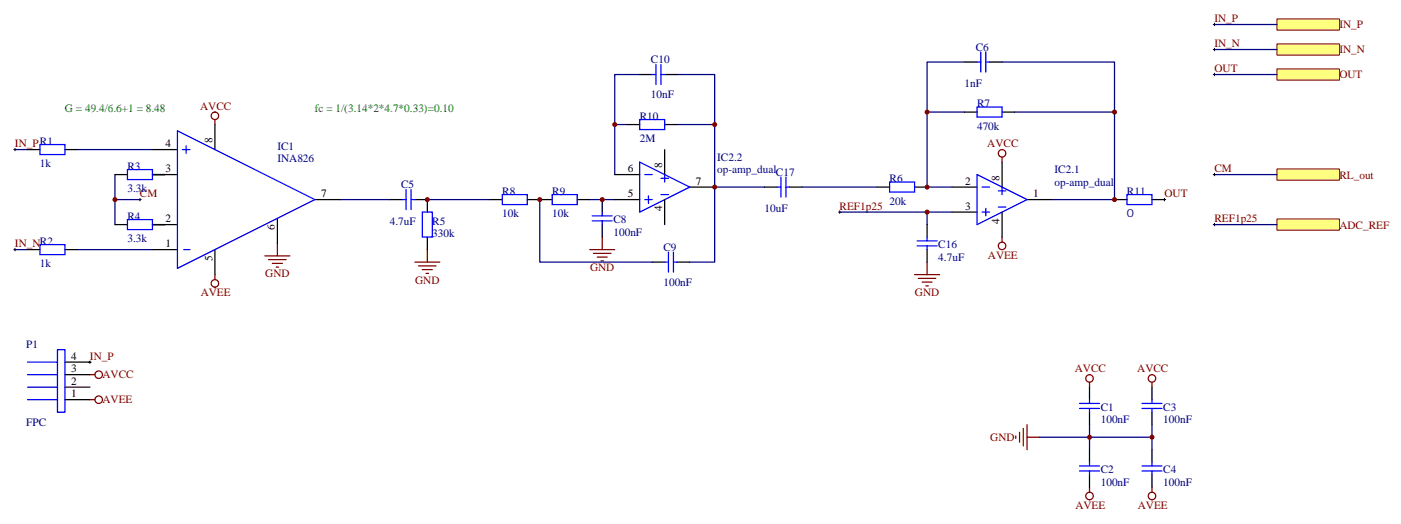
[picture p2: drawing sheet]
<svg xmlns="http://www.w3.org/2000/svg" width="396mm" height="148mm" viewBox="0 0 396 148" stroke-linecap="round" stroke-linejoin="round" font-family="sans-serif">
<path d="M360.5 5.3h17.7v3.2h-17.7z" fill="#ffff80" stroke="#800000" stroke-width=".28"/>
<path d="M342.5 6.9h.8M342.9 6.6v.7" fill="none" stroke="#000" stroke-width=".28"/>
<path d="M360.5 12.4h17.7v3.2h-17.7z" fill="#ffff80" stroke="#800000" stroke-width=".28"/>
<path d="M342.5 14h.8M342.9 13.6v.7" fill="none" stroke="#000" stroke-width=".28"/>
<path d="M360.5 19.4h17.7v3.2h-17.7z" fill="#ffff80" stroke="#800000" stroke-width=".28"/>
<path d="M342.5 21h.8M342.9 20.7v.7" fill="none" stroke="#000" stroke-width=".28"/>
<g fill="#ffff80" stroke="#800000" stroke-width=".28">
<path d="M360.5 47.7h17.7v3.1h-17.7z"/>
<path d="M360.5 61.8h17.7v3.1h-17.7z"/>
</g>
<g fill="none" stroke="#000" stroke-width=".28">
<path d="M3.9 42.2h.7M4.2 41.8v.7M39.2 56.3h.7M39.5 56v.7M236.7 59.8h.7M237.1 59.5v.7M328.4 56.3h.7M328.8 56v.7M342.5 49.2h.8M342.9 48.9v.7M3.9 70.4h.7M4.2 70.1v.7"/>
<path d="M342.5 63.4h.8M342.9 63v.7M25 102.2h.8M25.4 101.8v.7"/>
</g>
<g fill="none" stroke="#800000" stroke-width=".35">
<path d="M60.7 33.7v1.4M282.9 44.3v1.4M60.7 77.5v1.4M74.8 72.2h7M75.8 73.2h5M76.9 74.3h2.8M78 75.4h.7M78.3 68.7v3.5M117.1 73.9h7.1M118.2 75h4.9M119.2 76.1h2.9M120.3 77.1h.7"/>
<path d="M120.6 70.4v3.5M166.5 70.4h7.1M167.6 71.5h4.9M168.6 72.5h2.8M169.7 73.6h.7M170 66.9v3.5M258.2 77.5h7.1M259.3 78.5h4.9M260.3 79.6h2.9M261.8 73.9v3.6M282.9 66.9v1.4M261.4 80.6h.7"/>
<path d="M25.4 105.7h1.4M25.4 112.7h1.4M290 119.8v7.1M307.6 107.8v1.4M325.3 107.8v1.4M286.8 123v.7M287.9 121.9v2.8M288.9 120.9v4.9M290 123.3h3.5M307.6 137.4v1.5M325.3 137.4v1.5"/>
<circle cx="60.7" cy="32.7" r="1.06"/>
<circle cx="282.9" cy="43.3" r="1.06"/>
<circle cx="60.7" cy="79.9" r="1.06"/>
<circle cx="282.9" cy="69.4" r="1.06"/>
<circle cx="27.9" cy="105.7" r="1.06"/>
<circle cx="27.9" cy="112.7" r="1.06"/>
<circle cx="307.6" cy="106.8" r="1.06"/>
<circle cx="325.3" cy="106.8" r="1.06"/>
<circle cx="307.6" cy="139.9" r="1.06"/>
<circle cx="325.3" cy="139.9" r="1.06"/>
</g>
<g fill="none" stroke="#000080" stroke-width=".35">
<path d="M272.3 17.5h-10.5v14.1M282.9 17.5h31.8v14.1M342.9 14h17.6M342.9 6.9h17.6M177.1 35.1h-3.5v14.1M180.6 21h-7v14.1M191.2 21h10.6v52.9h-7.1M191.2 35.1h10.6M272.3 31.6h-10.5v21.2h7M286.5 31.6h28.2v24.7h-17.7M342.9 21h17.6M4.2 42.2h3.6"/>
<path d="M21.9 42.2h21.1M32.5 49.2v7.1h7M32.5 56.3v7.1M43 49.2h3.6M96 56.3h14.1M120.6 56.3h17.7M152.4 56.3v17.6h31.7M166.5 56.3h7.1M201.8 52.8h14.1M226.5 52.8h21.1M237.1 59.8h31.7M261.8 59.8v3.6"/>
<path d="M342.9 49.2h17.6M4.2 70.4h3.6M21.9 70.4h21.1M43 63.4h3.6M342.9 63.4h17.6M307.6 119.8v7.1M325.3 119.8v7.1M293.5 123.3h31.8"/>
</g>
<g fill="none" stroke="#000" stroke-width=".35">
<path d="M272.3 17.5h3.6M279.4 17.5h3.5M60.7 35.1v7.1M177.1 35.1h3.5M180.6 21h3.5M187.7 21h3.5M187.7 35.1h3.5M272.3 31.6h3.6M282.9 31.6h3.6M7.8 42.2h3.5M18.3 42.2h3.6M32.5 49.2h3.5"/>
<path d="M43 49.2h7.1M43 42.2h7.1M88.9 56.3h7.1M110.1 56.3h3.5M117.1 56.3h3.5v3.5M138.3 56.3h3.5M148.9 56.3h7M163 56.3h3.5M170 56.3v3.5M173.6 49.2h7M173.6 56.3h7M187.7 42.2v7"/>
<path d="M187.7 56.3v7.1M194.7 52.8h7.1M215.9 52.8h3.5M223 52.8h3.5M247.6 52.8h3.6M258.2 52.8h3.6M268.8 52.8h7.1M268.8 59.8h7.1M282.9 45.7v7.1M282.9 59.8v7.1M290 56.3h7M314.7 56.3h3.5"/>
<path d="M325.3 56.3h3.5M7.8 70.4h3.5M18.3 70.4h3.6M32.5 63.4h3.5M43 70.4h7.1M43 63.4h7.1M60.7 70.4v7.1M78.3 61.6v7.1M120.6 66.9v3.5M170 63.4v3.5M184.1 73.9h3.6M191.2 73.9h3.5"/>
<path d="M261.8 63.4v3.5M261.8 70.4v3.5M18.3 112.7h7.1M18.3 109.2h7.1M18.3 105.7h7.1M18.3 102.2h7.1M307.6 109.2v3.5M307.6 116.3v3.5M325.3 109.2v3.5M325.3 116.3v3.5M307.6 126.9v3.5M307.6 133.9v3.5"/>
<path d="M325.3 126.9v3.5M325.3 133.9v3.5"/>
</g>
<g fill="none" stroke="#00f" stroke-width=".35">
<path d="M185.2 18.2v5.6M186.6 18.2v5.6M275.9 17.5h1M276.9 14.7v5.6M278.3 14.7v5.6M278.3 17.5h1.1M50.1 36.9l38.8 19.4-38.8 19.4zM180.6 33.7h7.1v2.8h-7.1zM184.1 21h1.1M186.6 21h1.1M275.9 30.2h7v2.8h-7zM11.3 40.8h7v2.8h-7z"/>
<path d="M36 47.8h7v2.9h-7zM51.5 42.2h2.1M52.6 41.1v2.2M113.6 56.3h1.1M114.7 53.5v5.6M116.1 53.5v5.6M116.1 56.3h1M119.2 59.8h2.9v7.1h-2.9zM141.8 54.9h7.1v2.8h-7.1zM155.9 54.9h7.1v2.8h-7.1zM170 59.8v1.1M180.6 45.7l14.1 7.1-14.1 7z"/>
<path d="M182 56.3h2.1M182 49.2h2.1M183.1 55.2v2.2M186.6 50.3h2.1M186.6 54.9h2.1M187.7 49.2v2.2M219.4 52.8h1.1M220.5 50v5.6M221.9 52.8h1.1M221.9 50v5.6M251.2 51.4h7v2.8h-7zM275.9 49.2l14.1 7.1-14.1 7.1z"/>
<path d="M277.3 52.8h2.1M277.3 59.8h2.1M278.3 58.8v2.1M281.9 53.8h2.1M281.9 58.4h2.1M282.9 52.8v2.1M318.2 54.9h7.1v2.8h-7.1zM11.3 69h7v2.8h-7zM36 61.9h7v2.9h-7zM51.9 70.4h1.7M167.2 60.9h5.7M167.2 62.3h5.7"/>
<path d="M170 62.3v1.1M187.7 73.9h1M188.7 71.1v5.7M190.1 71.1v5.7M190.1 73.9h1.1M258.9 67.9h5.7M258.9 69.4h5.7M261.8 66.9v1M261.8 69.4v1M16.2 98.6h2.1v17.7h-2.1zM7.8 112.7h8.4M7.8 109.2h8.4"/>
<path d="M7.8 105.7h8.4M7.8 102.2h8.4M304.8 115.2h5.6M304.8 113.8h5.6M307.6 112.7v1.1M307.6 115.2v1.1M322.4 115.2h5.7M322.4 113.8h5.7M325.3 112.7v1.1M325.3 115.2v1.1M304.8 131.4h5.6M304.8 132.9h5.6"/>
<path d="M307.6 130.4v1M307.6 132.9v1M322.4 131.4h5.7M322.4 132.9h5.7M325.3 130.4v1M325.3 132.9v1"/>
</g>
<g fill="#800000">
<circle cx="32.5" cy="56.3" r=".71"/>
<circle cx="120.7" cy="56.3" r=".71"/>
<circle cx="152.4" cy="56.3" r=".71"/>
<circle cx="170" cy="56.3" r=".71"/>
<circle cx="173.6" cy="35.1" r=".71"/>
<circle cx="201.8" cy="52.8" r=".71"/>
<circle cx="201.8" cy="35.1" r=".71"/>
<circle cx="261.8" cy="59.8" r=".71"/>
<circle cx="261.8" cy="52.8" r=".71"/>
<circle cx="261.8" cy="31.6" r=".71"/>
<circle cx="307.6" cy="123.3" r=".71"/>
<circle cx="314.7" cy="56.3" r=".71"/>
<circle cx="314.7" cy="31.6" r=".71"/>
<circle cx="325.3" cy="123.3" r=".71"/>
</g>
<g font-size="3.2" fill="#800000">
<text x="342.9" y="6.3">IN_P</text>
<text x="378.2" y="8">IN_P</text>
<text x="342.9" y="13.3">IN_N</text>
<text x="378.2" y="15.1">IN_N</text>
<text x="342.9" y="20.4">OUT</text>
<text x="378.2" y="22.1">OUT</text>
<text x="56.5" y="31">AVCC</text>
<text x="4.2" y="41.6">IN_PR1</text>
<text x="278.8" y="41.6">AVCC</text>
<text x="342.9" y="48.6">CM</text>
<text x="378.2" y="50.4">RL_out</text>
<text x="39.5" y="55.7">CM</text>
<text x="237.1" y="59.2">REF1p25</text>
<text x="328.8" y="55.7">OUT</text>
<text x="342.9" y="62.7">REF1p25</text>
<text x="378.2" y="64.5">ADC_REF</text>
<text x="4.2" y="69.8">IN_NR2</text>
<text x="166.6" y="76.5">GND</text>
<text x="278.9" y="73">AVEE</text>
<text x="56.7" y="83.5">AVEE</text>
<text x="74.9" y="78.2">GND</text>
<text x="117.2" y="80">GND</text>
<text x="258.3" y="83.5">GND</text>
<text x="25.4" y="101.5">IN_P</text>
<text x="28.9" y="106.6">AVCC</text>
<text x="303.5" y="105.1">AVCC</text>
<text x="321.1" y="105.1">AVCC</text>
<text x="28.9" y="113.7">AVEE</text>
<text x="279.6" y="124.3">GND</text>
<text x="303.6" y="143.5">AVEE</text>
<text x="321.3" y="143.5">AVEE</text>
</g>
<g font-size="3.2" fill="#000080">
<text x="183.8" y="17.9">C10</text>
<text x="275.5" y="14.3">C6</text>
<text x="183.8" y="27.7">10nF</text>
<text x="272.3" y="24.6">1nF</text>
<text x="180.6" y="33.7">R10</text>
<text x="275.9" y="30.2">R7</text>
<text x="180.6" y="40.1">2M</text>
<text x="275.9" y="36.5">470k</text>
<text x="11.3" y="47.1">1k</text>
<text x="36" y="47.8">R3</text>
<text x="78.3" y="45.7">INA826</text>
<text x="78.3" y="42.2">IC1</text>
<text x="202.5" y="45.4">IC2.2</text>
<text x="113.2" y="53.1">C5</text>
<text x="202.5" y="48.9">op-amp_dualC17</text>
<text x="251.2" y="51.4">R6</text>
<text x="297.7" y="52.4">op-amp_dual</text>
<text x="297.7" y="48.9">IC2.1</text>
<text x="36" y="54.2">3.3k</text>
<text x="141.8" y="54.9">R8</text>
<text x="155.9" y="54.9">R9</text>
<text x="215.9" y="59.8">10uF</text>
<text x="251.2" y="57.7">20k</text>
<text x="318.2" y="54.9">R11</text>
<text x="36" y="61.9">R4</text>
<text x="110.1" y="63.4">4.7uF</text>
<text x="122.1" y="63.4">R5</text>
<text x="141.8" y="61.2">10k</text>
<text x="155.9" y="61.2">10k</text>
<text x="173.2" y="63">C8</text>
<text x="318.2" y="61.2">0</text>
<text x="36" y="68.3">3.3k</text>
<text x="122.1" y="66.9">330k</text>
<text x="173.2" y="66.5">100nF</text>
<text x="187.3" y="70.8">C9</text>
<text x="264.9" y="70.1">C16</text>
<text x="11.3" y="75.4">1k</text>
<text x="264.9" y="73.6">4.7uF</text>
<text x="187.3" y="80.6">100nF</text>
<text x="7.4" y="98.3">P1</text>
<text x="310.8" y="115.9">C1</text>
<text x="310.8" y="119.5">100nF</text>
<text x="328.4" y="115.9">C3</text>
<text x="328.4" y="119.5">100nF</text>
<text x="7.4" y="120.2">FPC</text>
<text x="310.8" y="133.6">C2</text>
<text x="310.8" y="137.1">100nF</text>
<text x="328.4" y="133.6">C4</text>
<text x="328.4" y="137.1">100nF</text>
</g>
<g font-size="3.2" fill="#008000">
<text x="18.3" y="31.6">G = 49.4/6.6+1 = 8.48</text>
<text x="88.9" y="31.6">fc = 1/(3.14*2*4.7*0.33)=0.10</text>
</g>
<g font-size="3.2">
<text x="46.7" y="41.5">4</text>
<text x="60" y="40.4" transform="rotate(-90 60 40.4)">8</text>
<text x="187" y="47.5" transform="rotate(-90 187 47.5)">8</text>
<text x="46.7" y="48.5">3</text>
<text x="177.3" y="48.5">6</text>
<text x="196.5" y="52.1">7</text>
<text x="272.5" y="52.1">2</text>
<text x="282.2" y="51" transform="rotate(-90 282.2 51)">8</text>
<text x="90.7" y="55.6">7</text>
<text x="177.3" y="55.6">5</text>
<text x="187" y="59.7" transform="rotate(-90 187 59.7)">4</text>
<text x="272.5" y="59.1">3</text>
<text x="291.7" y="55.6">1</text>
<text x="46.7" y="62.7">2</text>
<text x="77.6" y="64.9" transform="rotate(-90 77.6 64.9)">6</text>
<text x="282.2" y="63.2" transform="rotate(-90 282.2 63.2)">4</text>
<text x="46.7" y="69.7">1</text>
<text x="60" y="73.8" transform="rotate(-90 60 73.8)">5</text>
<text x="20.1" y="101.5">4</text>
<text x="20.1" y="105">3</text>
<text x="20.1" y="112">1</text>
<text x="20.1" y="108.5">2</text>
</g>
</svg>
